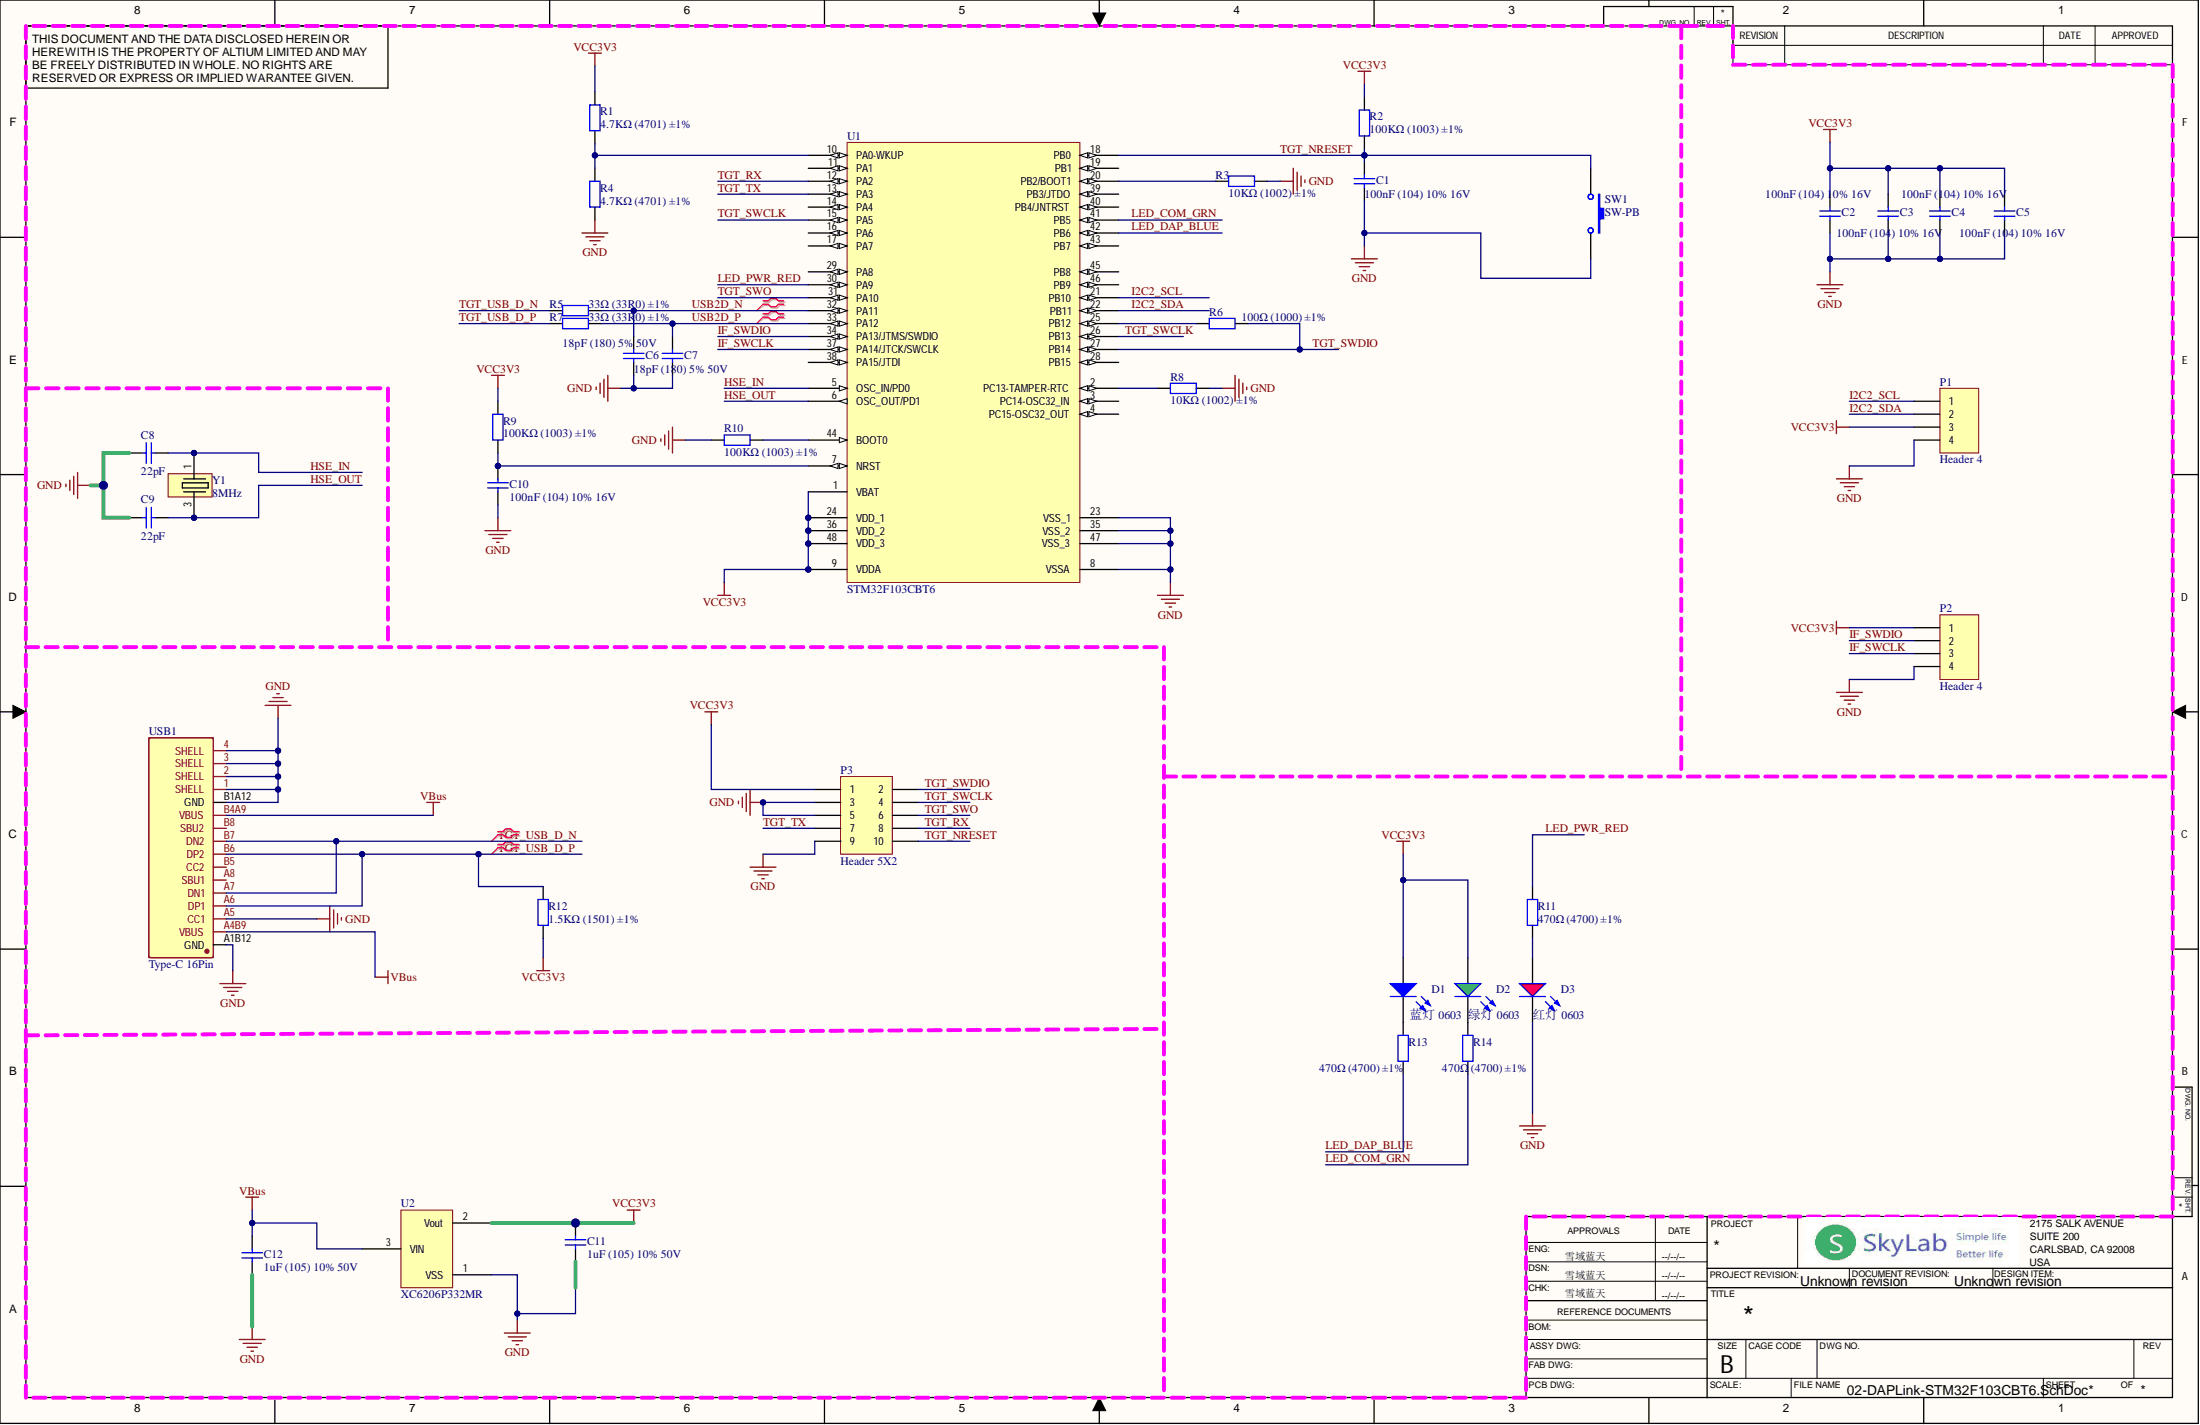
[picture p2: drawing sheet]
# Altium project DAPLink-STM32F103CBT6.PrjPcb
website: aiskylab.com
2 sheets, 37 parts. Net scope: global (net labels, ports and power ports of the same name join across sheets).
Board file: DAPLink-STM32F103CBT6.PcbDoc
Sheets:
  01-CoverPage.SchDoc
  02-DAPLink-STM32F103CBT6.SchDoc

## Sheet 01-CoverPage.SchDoc: =DocumentName
size A3; ApprovedBy: 雪域蓝天; CheckedBy: 雪域蓝天; Author: 雪域蓝天; CompanyName: AISkyLab; DrawnBy: 雪域蓝天; Engineer: 雪域蓝天; Organization: AISkyLab; Address1: 海淀; Address3: 北京; Address4: 中国; DocumentNumber: 1; Revision: V1I1; SheetNumber: 1; SheetTotal: 2; ENG_APP_DATE: --/--/--; DSN_APP_DATE: --/--/--; CHK_APP_DATE: --/--/--; website: aiskylab.com

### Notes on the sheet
- 串口
- SWD
- USB-Type-C
- MCU
- 下载接口
- RST按键

## Sheet 02-DAPLink-STM32F103CBT6.SchDoc: =DocumentName
size A3; ApprovedBy: 雪域蓝天; CheckedBy: 雪域蓝天; Author: 雪域蓝天; CompanyName: AISkyLab; DrawnBy: 雪域蓝天; Engineer: 雪域蓝天; Organization: AISkyLab; Address1: 海淀; Address2: 北京; Address4: 中国; DocumentNumber: 2; Revision: V1I1; SheetNumber: 2; SheetTotal: 2; ENG_APP_DATE: --/--/--; DSN_APP_DATE: --/--/--; CHK_APP_DATE: --/--/--

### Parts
C1  100nF (104) 10% 16V  [0402_C]
C2  100nF (104) 10% 16V  [0402_C]
C3  100nF (104) 10% 16V  [0402_C]
C4  100nF (104) 10% 16V  [0402_C]
C5  100nF (104) 10% 16V  [0402_C]
C6  18pF (180) 5% 50V  [0402_C]
C7  18pF (180) 5% 50V  [0402_C]
C8  22pF  [0603_C]
C9  22pF  [0603_C]
C10  100nF (104) 10% 16V  [0402_C]
C11  1uF (105) 10% 50V  [0603_C]
C12  1uF (105) 10% 50V  [0603_C]
CN1  gh1.25_8Pin  [GH1.25_SMD_R_8Pin]
D1  蓝灯 0603  [0603_LED_S1]
D2  绿灯 0603  [0603_LED_S1]
D3  红灯 0603  [0603_LED_S1]
P1  61300411021  [HDR-2.54-1x4-VB2B]
P2  61300411021  [HDR-2.54-1x4-VB2B]
R1  4.7KΩ (4701) ±1%  [0402_R]
R2  100KΩ (1003) ±1%  [0402_R]
R3  10KΩ (1002) ±1%  [0402_R]
R4  4.7KΩ (4701) ±1%  [0402_R]
R5  33Ω (33R0) ±1%  [0402_R]
R6  100Ω (1000) ±1%  [0402_R]
R7  33Ω (33R0) ±1%  [0402_R]
R8  10KΩ (1002) ±1%  [0402_R]
R9  100KΩ (1003) ±1%  [0402_R]
R10  100KΩ (1003) ±1%  [0402_R]
R11  470Ω (4700) ±1%  [0402_R]
R12  1.5KΩ (1501) ±1%  [0402_R]
R13  470Ω (4700) ±1%  [0402_R]
R14  470Ω (4700) ±1%  [0402_R]
SW1  SW-PB  [PB_TYCO_FSMSM]
U1  STM32F103CBT6  [STM32F103CBT6-Footprint-1]
U2  XC6206P332MR  [SOT95P245X110-3N]
USB1  Type-C 16Pin  [PCBComponent_1]
Y1  8MHz  [OSC_SI-TIME_SIT1602-2]

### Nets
GND: C1.1 C2.1 C3.1 C4.1 C5.1 C6.1 C7.1 C8.1 C9.1 C10.1 C11.1 C12.1 CN1.5 CN1.MP1 CN1.MP2 D3.K P1.4 P2.4 R3.2 R4.1 R8.2 R10.2 SW1.2 U1.8(VSSA) U1.23(VSS_1) U1.35(VSS_2) U1.47(VSS_3) U2.1(VSS) USB1.1(SHELL) USB1.2(SHELL) USB1.3(SHELL) USB1.4(SHELL) USB1.A1B12(GND) USB1.A5(CC1) USB1.B1A12(GND)
VBus: C12.2 U2.3(VIN) USB1.A4B9(VBUS) USB1.B4A9(VBUS)
VCC3V3: C2.2 C3.2 C4.2 C5.2 C11.2 CN1.8 D1.A D2.A P1.3 P2.1 R1.2 R2.2 R9.2 R12.1 U1.1(VBAT) U1.9(VDDA) U1.24(VDD_1) U1.36(VDD_2) U1.48(VDD_3) U2.2(Vout)
HSE_IN: C8.2 U1.5(OSC_IN/PD0) Y1.1
HSE_OUT: C9.2 U1.6(OSC_OUT/PD1) Y1.3
I2C2_SCL: P1.1 U1.21(PB10)
I2C2_SDA: P1.2 U1.22(PB11)
IF_SWCLK: P2.3 U1.37(PA14/JTCK/SWCLK)
IF_SWDIO: P2.2 U1.34(PA13/JTMS/SWDIO)
LED_COM_GRN: R14.1 U1.41(PB5)
LED_DAP_BLUE: R13.1 U1.42(PB6)
LED_PWR_RED: R11.2 U1.30(PA9)
TGT_NRESET: C1.2 CN1.4 R2.1 SW1.1 U1.18(PB0)
TGT_RX: CN1.2 U1.12(PA2)
TGT_SWCLK: CN1.6 U1.15(PA5) U1.26(PB13)
TGT_SWDIO: CN1.7 R6.2 U1.27(PB14)
TGT_SWO: CN1.1 U1.31(PA10)
TGT_TX: CN1.3 U1.13(PA3)
TGT_USB_D_N: R5.1 USB1.A7(DN1) USB1.B7(DN2)
TGT_USB_D_P: R7.1 R12.2 USB1.A6(DP1) USB1.B6(DP2)
USB2D_N: C6.2 R5.2 U1.32(PA11)
USB2D_P: C7.2 R7.2 U1.33(PA12)
NetC10_2: C10.2 R9.1 U1.7(NRST)
NetD1_K: D1.K R13.2
NetD2_K: D2.K R14.2
NetD3_A: D3.A R11.1
NetR1_1: R1.1 R4.2 U1.10(PA0-WKUP)
NetR3_1: R3.1 U1.20(PB2/BOOT1)
NetR6_1: R6.1 U1.25(PB12)
NetR8_1: R8.1 U1.2(PC13-TAMPER-RTC)
NetR10_1: R10.1 U1.44(BOOT0)

Not connected (* = marked no-connect by the designer): U1 3(PC14-OSC32_IN) 4(PC15-OSC32_OUT) 11(PA1) 14(PA4) 16(PA6) 17(PA7) 19(PB1) 28(PB15) 29(PA8) 38(PA15/JTDI) 39(PB3/JTDO) 40(PB4/JNTRST) 43(PB7) 45(PB8) 46(PB9); USB1 A8(SBU1) B5(CC2) B8(SBU2); Y1 2(GND) 4(GND)

### Layout directives
differential pair; differential pair class USB2Diff: TGT_USB_D_N, TGT_USB_D_P, USB2D_N, USB2D_P

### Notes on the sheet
- 主控MCU
- 滤波电容
- (near P1) 未使用
- HSE晶振
- Type-C    USB接口
- 下载调试接口
- 指示灯
- 程序下载接口
- 电源管理
